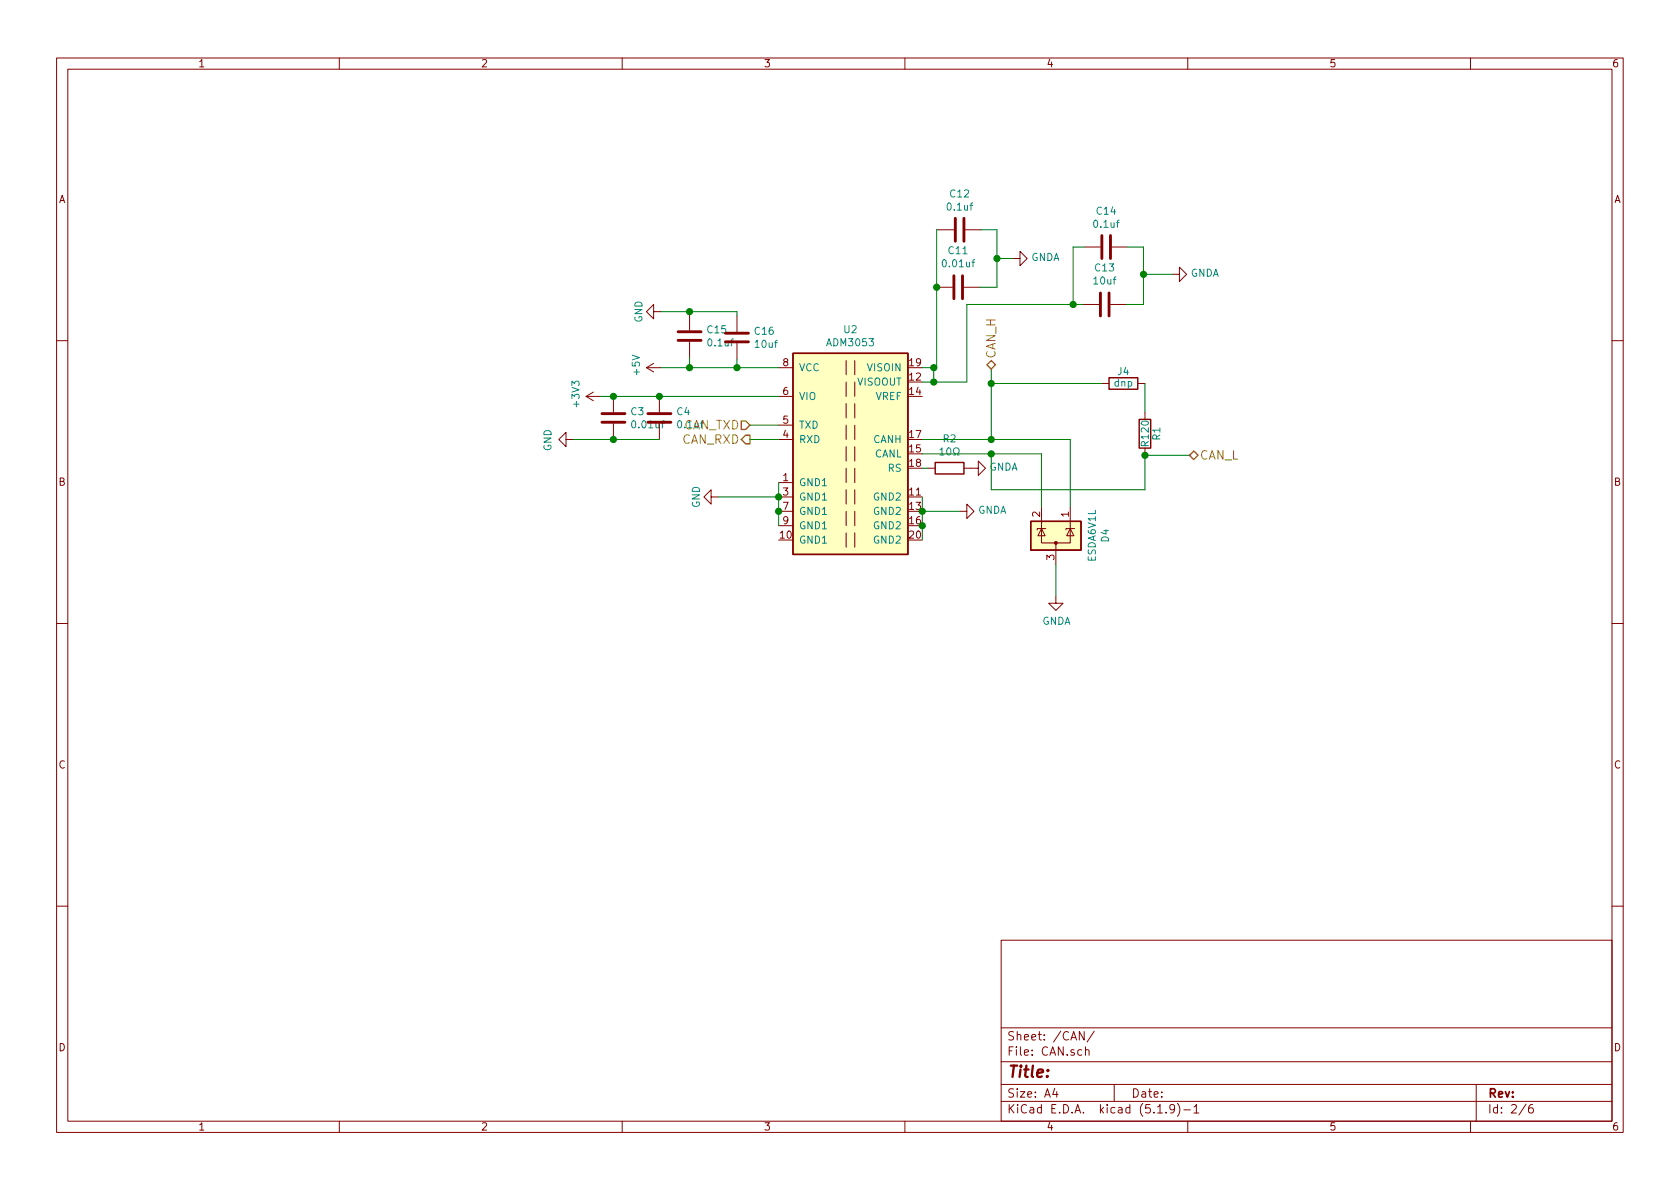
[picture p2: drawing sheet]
<svg xmlns="http://www.w3.org/2000/svg" width="297mm" height="210mm" viewBox="0 0 297 210" stroke-linecap="round" stroke-linejoin="round" font-family="sans-serif">
<g fill="none" stroke="#840000" stroke-width=".18">
<path d="M10 10.3h277v189.9h-277zM12 12.2h273v186.1h-273zM60 10.3v1.9M110 10.3v1.9M160 10.3v1.9M210 10.3v1.9M260 10.3v1.9M115.6 55.1v-1.3l-1.3 1.3 1.3 1.3v-1.3h1.2M121.9 55.6v2.8M130.3 55.9v2.8M165.6 50.8h2.8M165.9 40.6h2.8"/>
<path d="M170.4 50.8h2.8M170.7 40.6h2.8M179.1 45.7h1.2v-1.3l1.3 1.3-1.3 1.3v-1.3M191.5 53.8h2.8M191.8 43.7h2.8M196.3 53.8h2.8M196.6 43.7h2.8M207.3 48.5h1.2v-1.3l1.3 1.3-1.3 1.3v-1.3M10 60.2h2M100.1 77.7v-1.3l-1.3 1.3 1.3 1.3v-1.3h1.2M103.6 70.1h2.6M103.6 70.1l1.3 .8"/>
<path d="M104.9 69.3l-1.3 .8M108.5 70.1v2.8M108.5 74.9v2.8M114.3 65h2.5M114.3 65l1.3 .8M115.6 64.3l-1.3 .7M116.6 70.1v2.8M116.6 74.9v2.8M121.9 60.4v2.8M130.3 60.7v2.8M137.7 77.7h2.5M137.7 75.2h2.5"/>
<path d="M137.7 70.1h2.5M137.7 65h2.5M149.6 63.7v2.6M149.6 67.6v2.5M149.6 71.4v2.5M149.6 75.2v2.5M149.6 79v2.5M151.1 63.7v2.6M151.1 67.6v2.5M151.1 71.4v2.5M151.1 75.2v2.5M151.1 79v2.5"/>
<path d="M194.8 67.8h1.3M201.2 67.8h1.2M202.4 72.9v1.3M202.4 79.2v1.3M285 60.2h2M125.7 87.9v-1.3l-1.2 1.3 1.2 1.2v-1.2h1.3M137.7 85.3h2.5M137.7 87.9h2.5M137.7 90.4h2.5M137.7 93h2.5M149.6 82.8v2.5M149.6 86.6v2.5"/>
<path d="M149.6 90.4v2.6M149.6 94.2v2.6M151.1 82.8v2.5M151.1 86.6v2.5M151.1 90.4v2.6M151.1 94.2v2.6M164.1 82.8h1.3M169.7 90.4h1.2v-1.3l1.3 1.3-1.3 1.3v-1.3M170.4 82.8h2.6v-1.3l1.2 1.3-1.2 1.3v-1.3M184.1 93.5v2.5h5.1v-2.5M184.1 93.5l.7 1.2h-1.3zM184.1 89.7v3.8"/>
<path d="M184.9 93.5h-1.5v.2M186.7 96v3.8M189.2 93.5l.7 1.2h-1.3zM189.2 89.7v3.8M190 93.5h-1.5v.2M10 110.3h2M186.7 105.4v1.3h1.3l-1.3 1.2-1.3-1.2h1.3M285 110.3h2M10 160.2h2M177 166.3h108v32h-108zM285 160.2h2M60 198.3v1.9"/>
<path d="M110 198.3v1.9M160 198.3v1.9M177 194.8h108M177 191.8h108M177 187.8h108M177 181.8h108M186.5 192.5l-.4 1h1M186.8 193v1M191.7 182.4v1.5l-.9-1.5v1.5M191.9 185.7h.1a.37 .37 0 0 1 .6 .1v.8M191.9 185.1v1.5M193.5 182.3l-1.3 2"/>
<path d="M197 191.8v3M204.7 196.8h.8M206.2 196.7v.1M207.7 196l-.1 .1a.48 .48 0 0 1-.6 .1l-.2-.2 .2-.6a.48 .48 0 0 1 .6 .1 1.27 1.27 0 0 1-.2 1.2l-.4 .1M208.2 195.1a1.71 1.71 0 0 1 0 2.3M209.3 196.3h1.2M210 198.3v1.9M211.1 195.8l.4-.5v1.5M211.1 196.8h.9M260 198.3v1.9M261 191.8v6.5M269.8 195.2l-1.2 2"/>
<path d="M271 195.3a.62 .62 0 0 0-.7 .7v.7l.3 .1 .4-.1 .1-.5-.1-.2-.4-.1-.3 .3"/>
</g>
<g fill="#ffffc2" stroke="#ffffc2" stroke-width=".18">
<path d="M140.2 62.5h20.3v35.5h-20.3z"/>
<path d="M182.2 92.2h8.9v5.1h-8.9z"/>
</g>
<path d="M140.2 62.5h20.3v35.5h-20.3zM196.1 66.8h5.1v2h-5.1zM201.4 74.2h2.1v5h-2.1zM165.4 81.8h5v2h-5zM182.2 92.2h8.9v5.1h-8.9z" fill="none" stroke="#840000" stroke-width=".25"/>
<g fill="none" stroke="#840000" stroke-width=".51">
<path d="M168.9 38.6v4.1M170.4 38.6v4.1M119.9 58.7h4.1M128.3 58.9h4M168.7 48.8v4M170.2 48.8v4M194.6 51.8v4.1M194.8 41.7v4M196.1 51.8v4.1M196.3 41.7v4M106.4 74.7h4.1M106.4 73.1h4.1"/>
<path d="M114.6 74.7h4M114.6 73.1h4M119.9 60.2h4.1M128.3 60.4h4"/>
</g>
<circle cx="186.7" cy="96" r=".25" fill="#840000" stroke="#840000" stroke-width=".18"/>
<path d="M166.2 79.5l.3-.3v1.3M167.5 79.3l.2-.1a.67 .67 0 0 1 .4 .6 .67 .67 0 0 1-.4 .7l-.3-.5zM166.2 80.5h.7M168.6 80.5h.3v-.3a.54 .54 0 0 1-.3-.7 .54 .54 0 0 1 .8-.2 .59 .59 0 0 1-.1 .9v.3h.3" fill="none" stroke="#008484" stroke-width=".18"/>
<g fill="none" stroke="#008400" stroke-width=".18">
<path d="M116.8 55.1h13.5v.8M121.9 55.1v.5M165.9 40.6h-.3v24.4h-2.5M173.5 40.6h2.8v10.2h-3.1M176.3 45.7h2.8M191.5 53.8h-20.6v13.8h-7.8M191.8 43.7h-2.1v10.1M199.4 43.7h2.8v10.1h-3.1M202.2 48.5h5.1M101.3 77.7h15.3M106.2 70.1h31.5M116.8 65h20.9"/>
<path d="M121.9 63.2v1.8M130.3 63.5v1.5M132.6 77.7h5.1M132.6 75.2h5.1M163.1 77.7h26.1v12M165.1 65v2.6M175.3 65.3v12.4M175.3 67.8h19.5M202.4 67.8v5.1M127 87.9h10.7M137.7 85.3v7.7M163.1 80.3h21v9.4"/>
<path d="M163.1 82.8h1M163.1 87.9v7.6M163.1 90.4h6.6M175.3 80.3v6.3h27.1v-6.1h7.9M186.7 99.8v5.6"/>
</g>
<path d="M131.1 77.7l.7-.7h.8v1.5h-.8zM131.1 74.4h.7l.8 .8-.8 .7h-.7zM174.5 64.5l.8-.8 .7 .8-.7 .8zM210.3 80.5l.8-.7 .7 .7-.7 .8z" fill="none" stroke="#848400" stroke-width=".25"/>
<g fill="#008400" stroke="#008400" stroke-width=".25">
<circle cx="108.5" cy="77.7" r=".51"/>
<circle cx="137.7" cy="87.9" r=".51"/>
<circle cx="175.3" cy="80.3" r=".51"/>
<circle cx="202.4" cy="80.5" r=".51"/>
<circle cx="175.3" cy="67.8" r=".51"/>
<circle cx="165.1" cy="67.6" r=".51"/>
<circle cx="165.1" cy="65" r=".51"/>
<circle cx="137.7" cy="90.4" r=".51"/>
<circle cx="163.1" cy="90.4" r=".51"/>
<circle cx="175.3" cy="77.7" r=".51"/>
<circle cx="163.1" cy="93" r=".51"/>
<circle cx="108.5" cy="70.1" r=".51"/>
<circle cx="165.6" cy="50.8" r=".51"/>
<circle cx="116.6" cy="70.1" r=".51"/>
<circle cx="121.9" cy="65" r=".51"/>
<circle cx="130.3" cy="65" r=".51"/>
<circle cx="202.2" cy="48.5" r=".51"/>
<circle cx="121.9" cy="55.1" r=".51"/>
<circle cx="189.7" cy="53.8" r=".51"/>
<circle cx="176.3" cy="45.7" r=".51"/>
</g>
<text font-size="2.8" fill="#840000" x="178" y="190.5">Title:</text>
<g font-size="2.1" fill="#848400">
<text x="176" y="63.5" transform="rotate(-90 176 63.5)">CAN_H</text>
<text x="120.8" y="75.9">CAN_TXD</text>
<text x="120.5" y="78.5">CAN_RXD</text>
<text x="212.1" y="81.3">CAN_L</text>
</g>
<g font-size="2.1" fill="#840000">
<text x="178" y="184">Sheet: /CAN/</text>
<text x="178" y="186.7">File: CAN.sch</text>
<text x="178" y="196.9">KiCad E.D.A. kicad (5.1.9)-1</text>
<text x="178" y="194.1">Size: A4</text>
<text x="200" y="194.1">Date:</text>
<text x="263" y="194.1">Rev:</text>
<text x="263" y="196.9">Id: 2/6</text>
</g>
<g font-size="1.8" fill="#840000">
<text x="35" y="11.9">1</text>
<text x="85" y="11.9">2</text>
<text x="135" y="11.9">3</text>
<text x="185" y="11.9">4</text>
<text x="235" y="11.9">5</text>
<text x="285" y="11.9">6</text>
<text x="10.4" y="35.9">A</text>
<text x="285.4" y="35.9">A</text>
<text x="138.5" y="64.8">8</text>
<text x="160.8" y="64.8">19</text>
<text x="138.5" y="69.8">6</text>
<text x="160.8" y="67.3">12</text>
<text x="160.8" y="69.8">14</text>
<text x="138.5" y="77.5">4</text>
<text x="138.5" y="74.9">5</text>
<text x="160.8" y="77.5">17</text>
<text x="160.8" y="80">15</text>
<text x="160.8" y="82.5">18</text>
<text x="10.4" y="85.9">B</text>
<text x="138.5" y="85.1">1</text>
<text x="138.5" y="87.6">3</text>
<text x="160.8" y="87.6">11</text>
<text x="285.4" y="85.9">B</text>
<text x="138" y="95.2">10</text>
<text x="138.5" y="90.2">7</text>
<text x="138.5" y="92.7">9</text>
<text x="160.8" y="90.2">13</text>
<text x="160.8" y="92.7">16</text>
<text x="160.8" y="95.2">20</text>
<text x="183.9" y="91.4" transform="rotate(-90 183.9 91.4)">2</text>
<text x="189" y="91.4" transform="rotate(-90 189 91.4)">1</text>
<text x="186.4" y="99" transform="rotate(-90 186.4 99)">3</text>
<text x="10.4" y="135.9">C</text>
<text x="285.4" y="135.9">C</text>
<text x="10.4" y="185.9">D</text>
<text x="285.4" y="185.9">D</text>
<text x="35" y="199.9">1</text>
<text x="85" y="199.9">2</text>
<text x="135" y="199.9">3</text>
<text x="185" y="199.9">4</text>
<text x="235" y="199.9">5</text>
<text x="285" y="199.9">6</text>
</g>
<g font-size="1.8" fill="#008484">
<text x="168" y="34.9">C12</text>
<text x="167.6" y="37.2">0.1uf</text>
<text x="193.5" y="40.3">0.1uf</text>
<text x="194" y="38">C14</text>
<text x="166.9" y="47.3">0.01uf</text>
<text x="167.8" y="45">C11</text>
<text x="182.3" y="46.1">GNDA</text>
<text x="193.5" y="50.3">10uf</text>
<text x="193.7" y="48">C13</text>
<text x="210.5" y="48.9">GNDA</text>
<text x="113.6" y="57.1" transform="rotate(-90 113.6 57.1)">GND</text>
<text x="125.1" y="58.9">C15</text>
<text x="133.5" y="59.2">C16</text>
<text x="149.3" y="58.9">U2</text>
<text x="125.3" y="61.3">0.1uf</text>
<text x="133.6" y="61.5">10uf</text>
<text x="141.2" y="65.7">VCC</text>
<text x="146.4" y="61.2">ADM3053</text>
<text x="153.5" y="65.7">VISOIN</text>
<text x="102.5" y="71.8" transform="rotate(-90 102.5 71.8)">+3V3</text>
<text x="113.1" y="66.2" transform="rotate(-90 113.1 66.2)">+5V</text>
<text x="141.2" y="70.7">VIO</text>
<text x="151.6" y="68.2">VISOOUT</text>
<text x="154.8" y="70.7">VREF</text>
<text x="197" y="68.4">dnp</text>
<text x="197.7" y="66.3">J4</text>
<text x="111.6" y="73.4">C3</text>
<text x="112" y="75.7">0.01uf</text>
<text x="119.7" y="73.4">C4</text>
<text x="141.2" y="75.8">TXD</text>
<text x="205.2" y="77.8" transform="rotate(-90 205.2 77.8)">R1</text>
<text x="97.5" y="79.8" transform="rotate(-90 97.5 79.8)">GND</text>
<text x="141.2" y="78.4">RXD</text>
<text x="154.4" y="78.4">CANH</text>
<text x="154.6" y="80.9">CANL</text>
<text x="157" y="83.4">RS</text>
<text x="166.8" y="78.2">R2</text>
<text x="174.9" y="83.2">GNDA</text>
<text x="203.1" y="78.8" transform="rotate(-90 203.1 78.8)">R120</text>
<text x="123.7" y="89.8" transform="rotate(-90 123.7 89.8)">GND</text>
<text x="141.2" y="86">GND1</text>
<text x="141.2" y="88.5">GND1</text>
<text x="154.6" y="88.5">GND2</text>
<text x="141.2" y="91.1">GND1</text>
<text x="141.2" y="93.6">GND1</text>
<text x="154.6" y="91.1">GND2</text>
<text x="154.6" y="93.6">GND2</text>
<text x="172.9" y="90.9">GNDA</text>
<text x="196.1" y="95.9" transform="rotate(-90 196.1 95.9)">D4</text>
<text x="141.2" y="96.1">GND1</text>
<text x="154.6" y="96.1">GND2</text>
<text x="193.8" y="99.3" transform="rotate(-90 193.8 99.3)">ESDA6V1L</text>
<text x="184.2" y="110.5">GNDA</text>
</g>
<text font-size="1.8" fill="#848400" x="120" y="75.7">0.1uf</text>
</svg>
